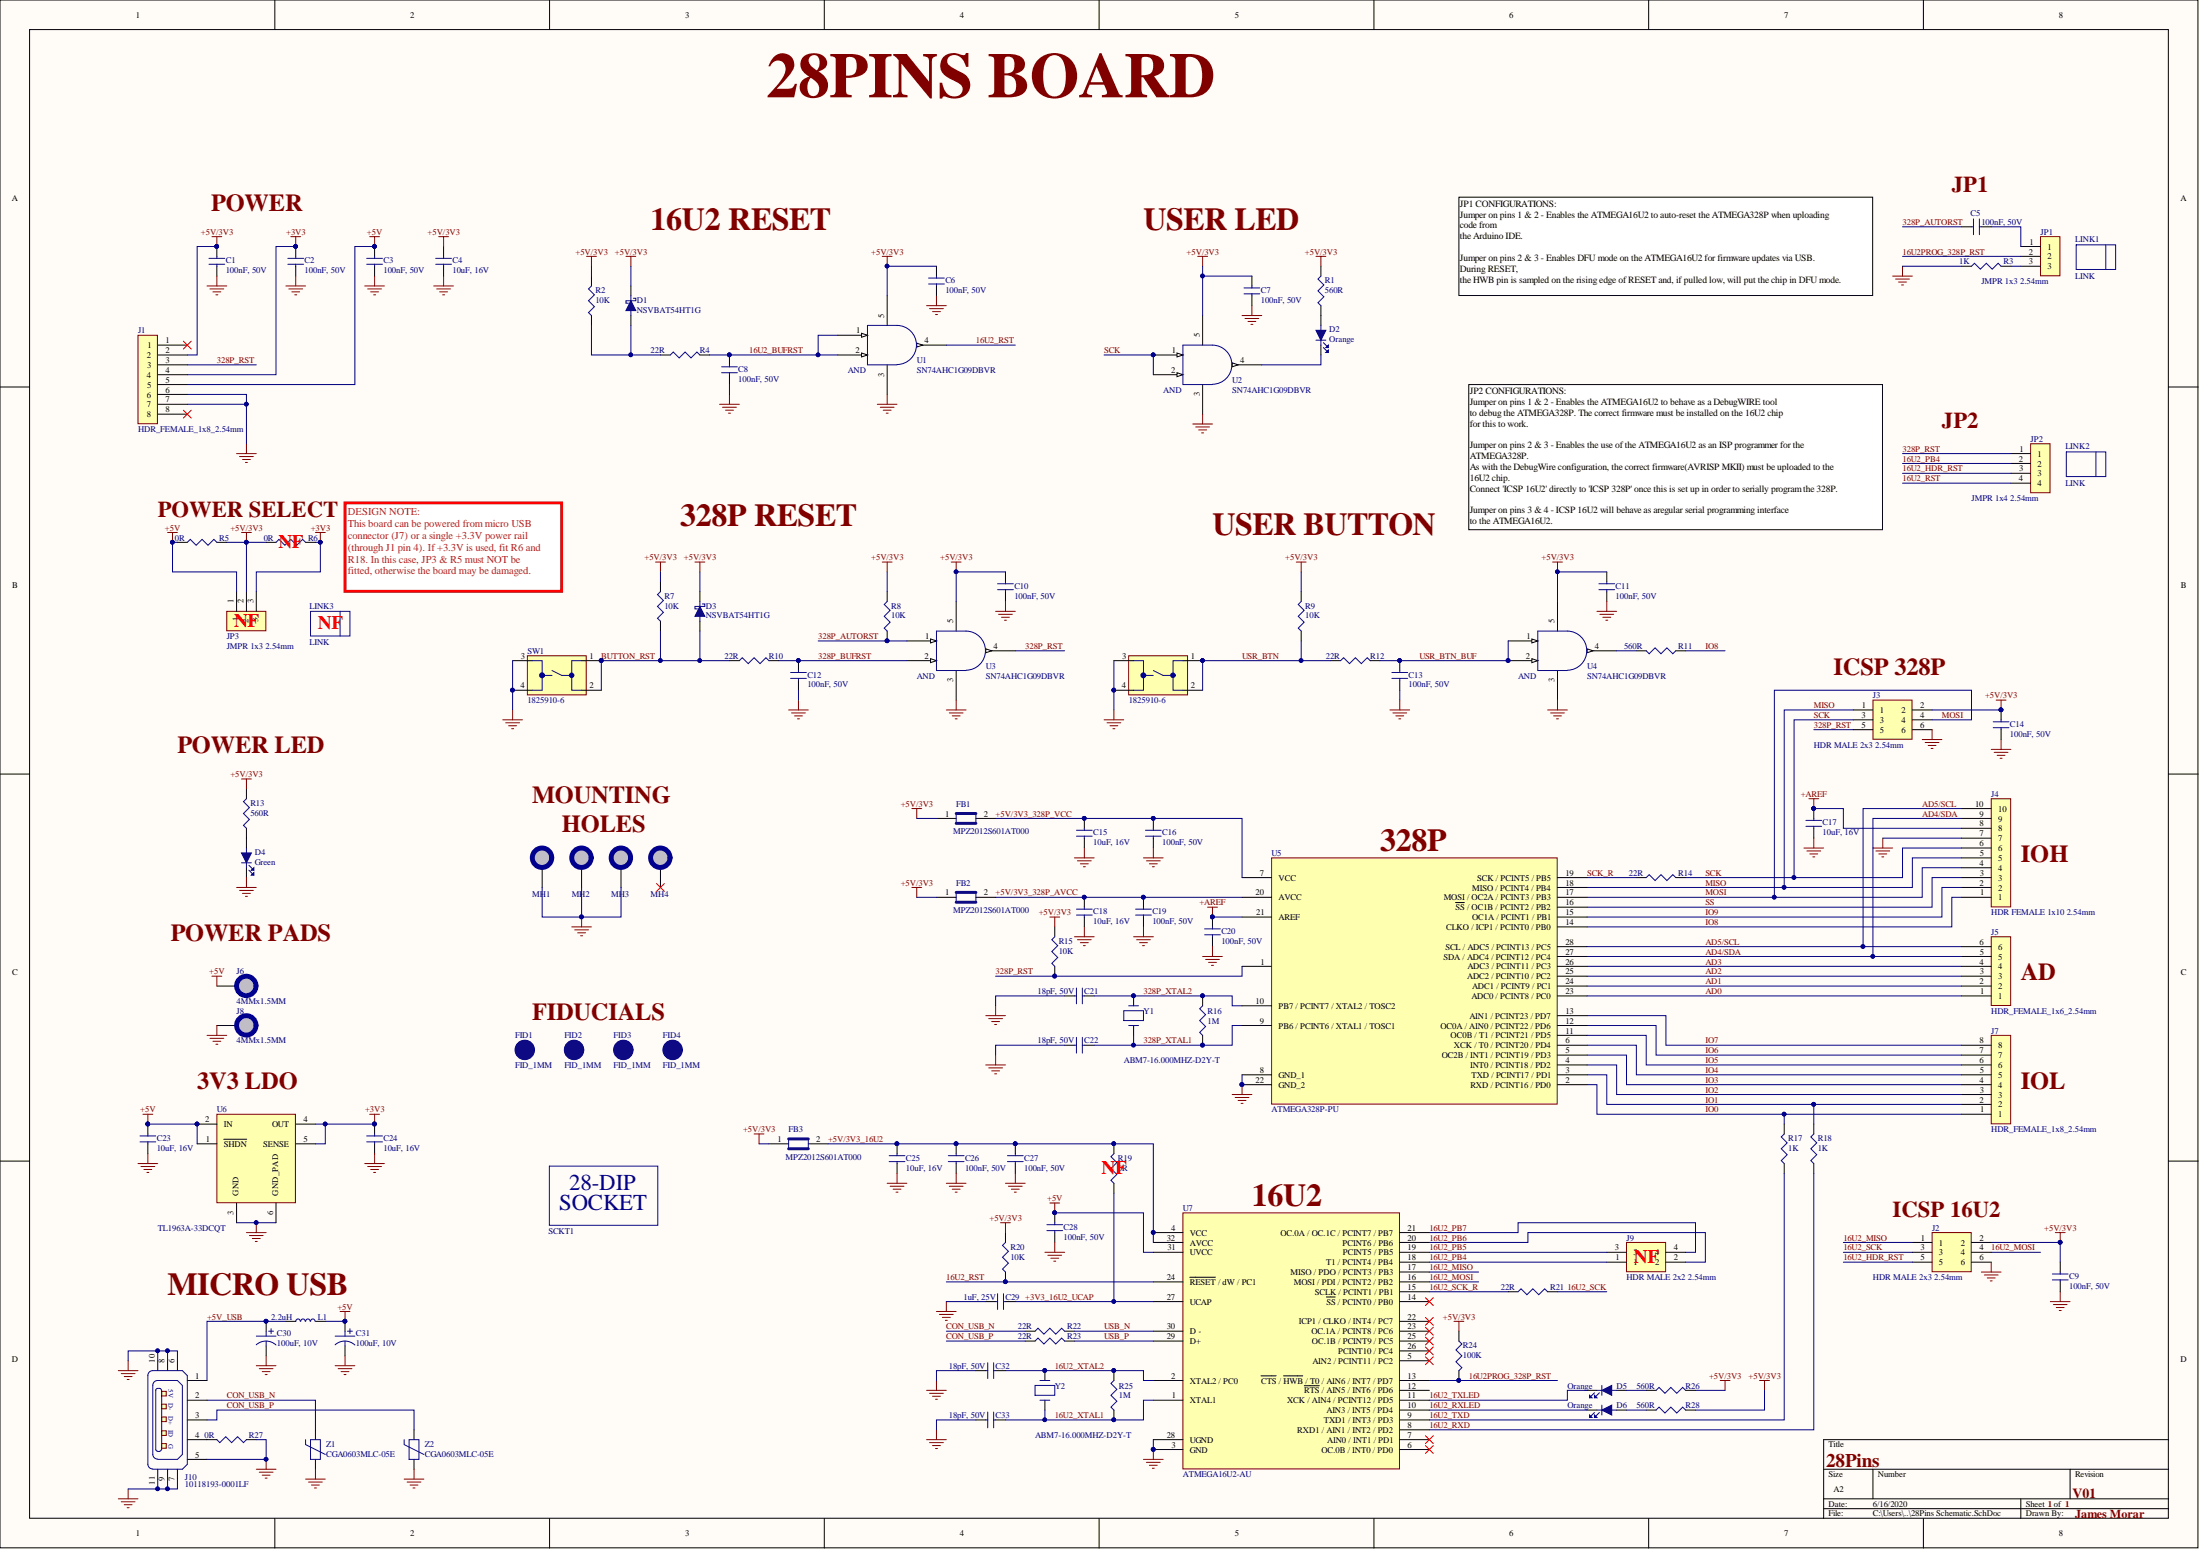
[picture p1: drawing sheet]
# Altium project 28Pins V01.PrjPcb
Company: James Morar; Project: 28 Pins Project; Title: 28Pins; VersionRevision: V01
1 sheet, 109 parts. Net scope: global (net labels, ports and power ports of the same name join across sheets).
Board file: 28Pins PCB V01.PcbDoc

## Sheet 28Pins Schematic.SchDoc: 28Pins
size A2; Author: James Morar; DocumentNumber: 3; SheetNumber: 3; SheetTotal: 5; Version: V01

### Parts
C1  100nF, 50V  [C0805]
C2  100nF, 50V  [C0805]
C3  100nF, 50V  [C0805]
C4  10uF, 16V  [C0805_1.25MM_HEIGHT]
C5  100nF, 50V  [C0805]
C6  100nF, 50V  [C0805]
C7  100nF, 50V  [C0805]
C8  100nF, 50V  [C0805]
C9  100nF, 50V  [C0805]
C10  100nF, 50V  [C0805]
C11  100nF, 50V  [C0805]
C12  100nF, 50V  [C0805]
C13  100nF, 50V  [C0805]
C14  100nF, 50V  [C0805]
C15  10uF, 16V  [C0805_1.25MM_HEIGHT]
C16  100nF, 50V  [C0805]
C17  10uF, 16V  [C0805_1.25MM_HEIGHT]
C18  10uF, 16V  [C0805_1.25MM_HEIGHT]
C19  100nF, 50V  [C0805]
C20  100nF, 50V  [C0805]
C21  18pF, 50V  [C0805]
C22  18pF, 50V  [C0805]
C23  10uF, 16V  [C0805_1.25MM_HEIGHT]
C24  10uF, 16V  [C0805_1.25MM_HEIGHT]
C25  10uF, 16V  [C0805_1.25MM_HEIGHT]
C26  100nF, 50V  [C0805]
C27  100nF, 50V  [C0805]
C28  100nF, 50V  [C0805]
C29  1uF, 25V  [C0805]
C30  100uF, 10V  [C_ALU_C_SIZE]
C31  100uF, 10V  [C_ALU_C_SIZE]
C32  18pF, 50V  [C0805]
C33  18pF, 50V  [C0805]
D1  NSVBAT54HT1G  [D_ BAT54HT1G]
D2  Orange  [LED_0603_Orange]
D3  NSVBAT54HT1G  [D_ BAT54HT1G]
D4  Green  [LED_0603_GREEN]
D5  Orange  [LED_0603_Orange]
D6  Orange  [LED_0603_Orange]
FB1  MPZ2012S601AT000  [C0805]
FB2  MPZ2012S601AT000  [C0805]
FB3  MPZ2012S601AT000  [C0805]
FID1  FID_1MM  [FID_40X120D]  (no BOM)
FID2  FID_1MM  [FID_40X120D]  (no BOM)
FID3  FID_1MM  [FID_40X120D]  (no BOM)
FID4  FID_1MM  [FID_40X120D]  (no BOM)
J1  HDR_FEMALE_1x8_2.54mm  [HDR_FEMALE_1x8_2.54mm]
J2  HDR MALE 2x3 2.54mm  [HDR_MALE_2x3_2.54MM]
J3  HDR MALE 2x3 2.54mm  [HDR_MALE_2x3_2.54MM]
J4  HDR FEMALE 1x10 2.54mm
J5  HDR_FEMALE_1x6_2.54mm  [HDR_FEMALE_1x6_2.54mm]
J6  4MMx1.5MM  [PAD_WITH_HOLE_4MMx1.5MM]  (no BOM)
J7  HDR_FEMALE_1x8_2.54mm  [HDR_FEMALE_1x8_2.54mm]
J8  4MMx1.5MM  [PAD_WITH_HOLE_4MMx1.5MM]  (no BOM)
J9  HDR MALE 2x2 2.54mm  [HDR_MALE_2x2_2.54MM]
J10  10118193-0001LF  [10118193-0001LF]
JP1  JMPR 1x3 2.54mm  [JMPR_1x3_2.54MM]
JP2  JMPR 1x4 2.54mm  [JMPR_1x4_2.54mm]
JP3  JMPR 1x3 2.54mm  [JMPR_1x3_2.54MM]
L1  2.2uH  [C1210_IND]
LINK1  LINK  (mechanical)
LINK2  LINK  (mechanical)
LINK3  LINK  (mechanical)
MH1  MH_7.4MMC_3.2MMD  [MH_7.4MMH_3.2MMD]  (value not drawn)  (no BOM)
MH2  MH_7.4MMC_3.2MMD  [MH_7.4MMH_3.2MMD]  (value not drawn)  (no BOM)
MH3  MH_7.4MMC_3.2MMD  [MH_7.4MMH_3.2MMD]  (value not drawn)  (no BOM)
MH4  MH_7.4MMNC_3.2MMD  [MH_7.4MMNC_3.2MMD]  (value not drawn)  (no BOM)
R1  560R  [R0805]
R2  10K
R3  1K  [R0805]
R4  22R  [R0805]
R5  0R  [R0805]
R6  0R  [R0805]
R7  10K
R8  10K
R9  10K
R10  22R  [R0805]
R11  560R  [R0805]
R12  22R  [R0805]
R13  560R  [R0805]
R14  22R  [R0805]
R15  10K
R16  1M  [R0805]
R17  1K  [R0805]
R18  1K  [R0805]
R19  0R  [R0805]
R20  10K
R21  22R  [R0805]
R22  22R  [R0805]
R23  22R  [R0805]
R24  100K  [R0805]
R25  1M  [R0805]
R26  560R  [R0805]
R27  0R  [R0805]
R28  560R  [R0805]
SCKT1  28-DIP Socket  [28-DIP_SCKT_2.54MM]  (value not drawn)
SW1  1825910-6  [1825910-6]
SW2  1825910-6  [1825910-6]
U1  SN74AHC1G09DBVR  [DBV_SOT23_5]
U2  SN74AHC1G09DBVR  [DBV_SOT23_5]
U3  SN74AHC1G09DBVR  [DBV_SOT23_5]
U4  SN74AHC1G09DBVR  [DBV_SOT23_5]
U5  ATMEGA328P-PU  [28_DIP_7.62mm]
U6  TL1963A-33DCQT  [TL1963A-33DCQT]
U7  ATMEGA16U2-AU  [TQFP32]
Y1  ABM7-16.000MHZ-D2Y-T  [ABM7_16MHZ_XTAL_SMD]
Y2  ABM7-16.000MHZ-D2Y-T  [ABM7_16MHZ_XTAL_SMD]
Z1  CGA0603MLC-05E  [R0603]
Z2  CGA0603MLC-05E  [R0603]

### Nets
+3V3: C2.2 C24.2 J1.4 JP3.3 R6.2 U6.4(OUT) U6.5(SENSE)
+5V: C3.2 C23.2 C28.2 C31.1 J1.5 J6.1 JP3.1 L1.2 R5.1 U6.1(~{SHDN}) U6.2(IN) U7.31(UVCC)
+5V/3V3: C1.2 C4.2 C6.2 C7.2 C9.2 C10.2 C11.2 C14.2 D1.2(K) D3.2(K) FB1.1 FB2.1 FB3.1 J1.2 J2.2 J3.2 JP3.2 R1.2 R2.2 R5.2 R6.1 R7.2 R8.2 R9.2 R13.2 R15.2 R20.2 R24.1 R26.2 R28.2 U1.5 U2.5 U3.5 U4.5
+AREF: C17.2 C20.2 J4.8 U5.21(AREF)
GND: C1.1 C2.1 C3.1 C4.1 C6.1 C7.1 C8.1 C9.1 C10.1 C11.1 C12.1 C13.1 C14.1 C15.1 C16.1 C17.1 C18.1 C19.1 C20.1 C21.1 C22.1 C23.1 C24.1 C25.1 C26.1 C27.1 C28.1 C29.2 C30.2 C31.2 C32.1 C33.1 D4.2(K) J1.6 J1.7 J2.6 J3.6 J4.7 J8.1 J10.5 J10.6 J10.7 J10.8 J10.9 J10.10 J10.11 MH1.1 MH2.1 MH3.1 R3.1 R27.1 SW1.3 SW1.4 SW2.3 SW2.4 U1.3 U2.3 U3.3 U4.3 U5.8(GND_1) U5.22(GND_2) U6.3(GND) U6.6(GND_PAD) U7.3(GND) U7.28(UGND) Z1.1 Z2.1
16U2_BUFRST: C8.2 R4.2 U1.1 U1.2
16U2_HDR_RST: J2.5 JP2.3
16U2_MISO: J2.1 U7.17(MISO_/_PDO_/_PCINT3_/_PB3)
16U2_MOSI: J2.4 U7.16(MOSI_/_PDI_/_PCINT2_/_PB2)
16U2_PB4: J9.1 JP2.2 U7.18(T1_/_PCINT4_/_PB4)
16U2_PB5: J9.3 U7.19(PCINT5_/_PB5)
16U2_PB6: J9.2 U7.20(PCINT6_/_PB6)
16U2_PB7: J9.4 U7.21(OC.0A_/_OC.1C_/_PCINT7_/_PB7)
16U2_RST: JP2.4 R20.1 U1.4 U7.24(~{RESET}_/_dW_/_PC1)
16U2_RXD: R18.1 U7.8(RXD1_/_AIN1_/_INT2_/_PD2)
16U2_RXLED: D6.2(K) U7.10(AIN3_/_INT5_/_PD4)
16U2_SCK: J2.3 R21.2
16U2_SCK_R: R21.1 U7.15(SCLK_/_PCINT1_/_PB1)
16U2_TXD: R17.1 U7.9(TXD1_/_INT3_/_PD3)
16U2_TXLED: D5.2(K) U7.11(XCK_/_AIN4_/_PCINT12_/_PD5)
16U2_XTAL1: C33.2 R25.1 U7.1(XTAL1) Y2.1
16U2_XTAL2: C32.2 R25.2 U7.2(XTAL2_/_PC0) Y2.2
16U2PROG_328P_RST: JP1.2 R24.2 U7.13(~{CTS}_/_~{HWB}_/_T0_/_AIN6_/_INT7_/_PD7)
328P_AUTORST: C5.2 R8.1 U3.1
328P_BUFRST: C12.2 R10.2 U3.2
328P_RST: J1.3 J3.5 JP2.1 R15.1 U3.4 U5.1(PC6_/_PCINT14_/_~{RESET})
328P_XTAL1: C22.2 R16.1 U5.9(PB6_/_PCINT6_/_XTAL1_/_TOSC1) Y1.1
328P_XTAL2: C21.2 R16.2 U5.10(PB7_/_PCINT7_/_XTAL2_/_TOSC2) Y1.2
+3V3_16U2_UCAP: C29.1 R19.1 U7.27(UCAP)
+5V/3V3_16U2: C25.2 C26.2 C27.2 FB3.2 R19.2 U7.4(VCC) U7.32(AVCC)
+5V/3V3_328P_AVCC: C18.2 C19.2 FB2.2 U5.20(AVCC)
+5V/3V3_328P_VCC: C15.2 C16.2 FB1.2 U5.7(VCC)
+5V_USB: C30.1 J10.1 L1.1
AD0: J5.1 U5.23(ADC0_/_PCINT8_/_PC0)
AD1: J5.2 U5.24(ADC1_/_PCINT9_/_PC1)
AD2: J5.3 U5.25(ADC2_/_PCINT10_/_PC2)
AD3: J5.4 U5.26(ADC3_/_PCINT11_/_PC3)
AD4/SDA: J4.9 J5.5 U5.27(SDA_/_ADC4_/_PCINT12_/_PC4)
AD5/SCL: J4.10 J5.6 U5.28(SCL_/_ADC5_/_PCINT13_/_PC5)
BUTTON_RST: D3.1(A) R7.1 R10.1 SW1.1 SW1.2
CON_USB_N: J10.2 R22.1 Z1.2
CON_USB_P: J10.3 R23.1 Z2.2
IO0: J7.1 R17.2 U5.2(RXD_/_PCINT16_/_PD0)
IO1: J7.2 R18.2 U5.3(TXD_/_PCINT17_/_PD1)
IO2: J7.3 U5.4(INT0_/_PCINT18_/_PD2)
IO3: J7.4 U5.5(OC2B_/_INT1_/_PCINT19_/_PD3)
IO4: J7.5 U5.6(XCK_/_T0_/_PCINT20_/_PD4)
IO5: J7.6 U5.11(OC0B_/_T1_/_PCINT21_/_PD5)
IO6: J7.7 U5.12(OC0A_/_AIN0_/_PCINT22_/_PD6)
IO7: J7.8 U5.13(AIN1_/_PCINT23_/_PD7)
IO8: J4.1 R11.1 U5.14(CLKO_/_ICP1_/_PCINT0_/_PB0)
IO9: J4.2 U5.15(OC1A_/_PCINT1_/_PB1)
MISO: J3.1 J4.5 U5.18(MISO_/_PCINT4_/_PB4)
MOSI: J3.4 J4.4 U5.17(MOSI_/_OC2A_/_PCINT3_/_PB3)
SCK: J3.3 J4.6 R14.2 U2.1 U2.2
SCK_R: R14.1 U5.19(SCK_/_PCINT5_/_PB5)
SS: J4.3 U5.16(~{SS}_/_OC1B_/_PCINT2_/_PB2)
USB_N: R22.2 U7.30(D_-)
USB_P: R23.2 U7.29(D+)
USR_BTN: R9.1 R12.1 SW2.1 SW2.2
USR_BTN_BUF: C13.2 R12.2 U4.1 U4.2
NetC5_1: C5.1 JP1.1
NetD1_1: D1.1(A) R2.1 R4.1
NetD2_1: D2.1(A) R1.1
NetD2_2: D2.2(K) U2.4
NetD4_1: D4.1(A) R13.1
NetD5_1: D5.1(A) R26.1
NetD6_1: D6.1(A) R28.1
NetJ10_4: J10.4 R27.2
NetJP1_3: JP1.3 R3.2
NetR11_2: R11.2 U4.4

Not connected (* = marked no-connect by the designer): J1 1* 8*; MH4 1*; U7 5(AIN2_/_PCINT11_/_PC2)* 6(OC.0B_/_INT0_/_PD0)* 7(AIN0_/_INT1_/_PD1)* 12(~{RTS}_/_AIN5_/_INT6_/_PD6) 14(~{SS}_/_PCINT0_/_PB0)* 22(ICP1_/_CLKO_/_INT4_/_PC7)* 23(OC.1A_/_PCINT8_/_PC6)* 25(OC.1B_/_PCINT9_/_PC5)* 26(PCINT10_/_PC4)*

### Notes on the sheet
- 28PINS BOARD
- POWER
- 16U2 RESET
- USER LED
- (near C5) JP1
- JP1 CONFIGURATIONS:
  Jumper on pins 1 & 2 - Enables the ATMEGA16U2 to auto-reset the ATMEGA328P when uploading code from
  the Arduino IDE.
  Jumper on pins 2 & 3 - Enables DFU mode on the ATMEGA16U2 for firmware updates via USB. During RESET,
  the HWB pin is sampled on the rising edge of RESET and, if pulled low, will put the chip in DFU mode.
- JP2
- POWER SELECT
- 328P RESET
- JP2 CONFIGURATIONS:
  Jumper on pins 1 & 2 - Enables the ATMEGA16U2 to behave as a DebugWIRE tool
  to debug the ATMEGA328P. The correct firmware must be installed on the 16U2 chip
  for this to work.
  Jumper on pins 2 & 3 - Enables the use of the ATMEGA16U2 as an ISP programmer for the ATMEGA328P.
  As with the DebugWire configuration, the correct firmware(AVRISP MKII) must be uploaded to the 16U2 chip.
  Connect 'ICSP 16U2' directly to 'ICSP 328P' once this is set up in order to serially program the 328P.
  Jumper on pins 3 & 4 - ICSP 16U2 will behave as aregular serial programming interface
  to the ATMEGA16U2.
- (near R6) NF
- USER BUTTON
- (near JP3) NF
- (near LINK3) NF
- DESIGN NOTE:
  This board can be powered from micro USB
  connector (J7) or a single +3.3V power rail
  (through J1 pin 4). If +3.3V is used, fit R6 and
  R18. In this case, JP3 & R5 must NOT be
  fitted, otherwise the board may be damaged.
- (near J3) ICSP 328P
- POWER LED
- MOUNTING
- HOLES
- (near U5) 328P
- (near J4) IOH
- POWER PADS
- FIDUCIALS
- (near J5) AD
- 3V3 LDO
- (near J7) IOL
- (near R19) NF
- (near U7) 16U2
- (near J2) ICSP 16U2
- (near J9) NF
- MICRO USB
- 1

## Assembly variants
Fixed 5V: not fitted J9 JP3 LINK3 R6 R19
5V/3V3: not fitted J9 R5 R6; alternate parts Y1 -> ABM7-10.000MHZ-D2Y-T, Y2 -> ABM7-8.000MHZ-D2Y-T
